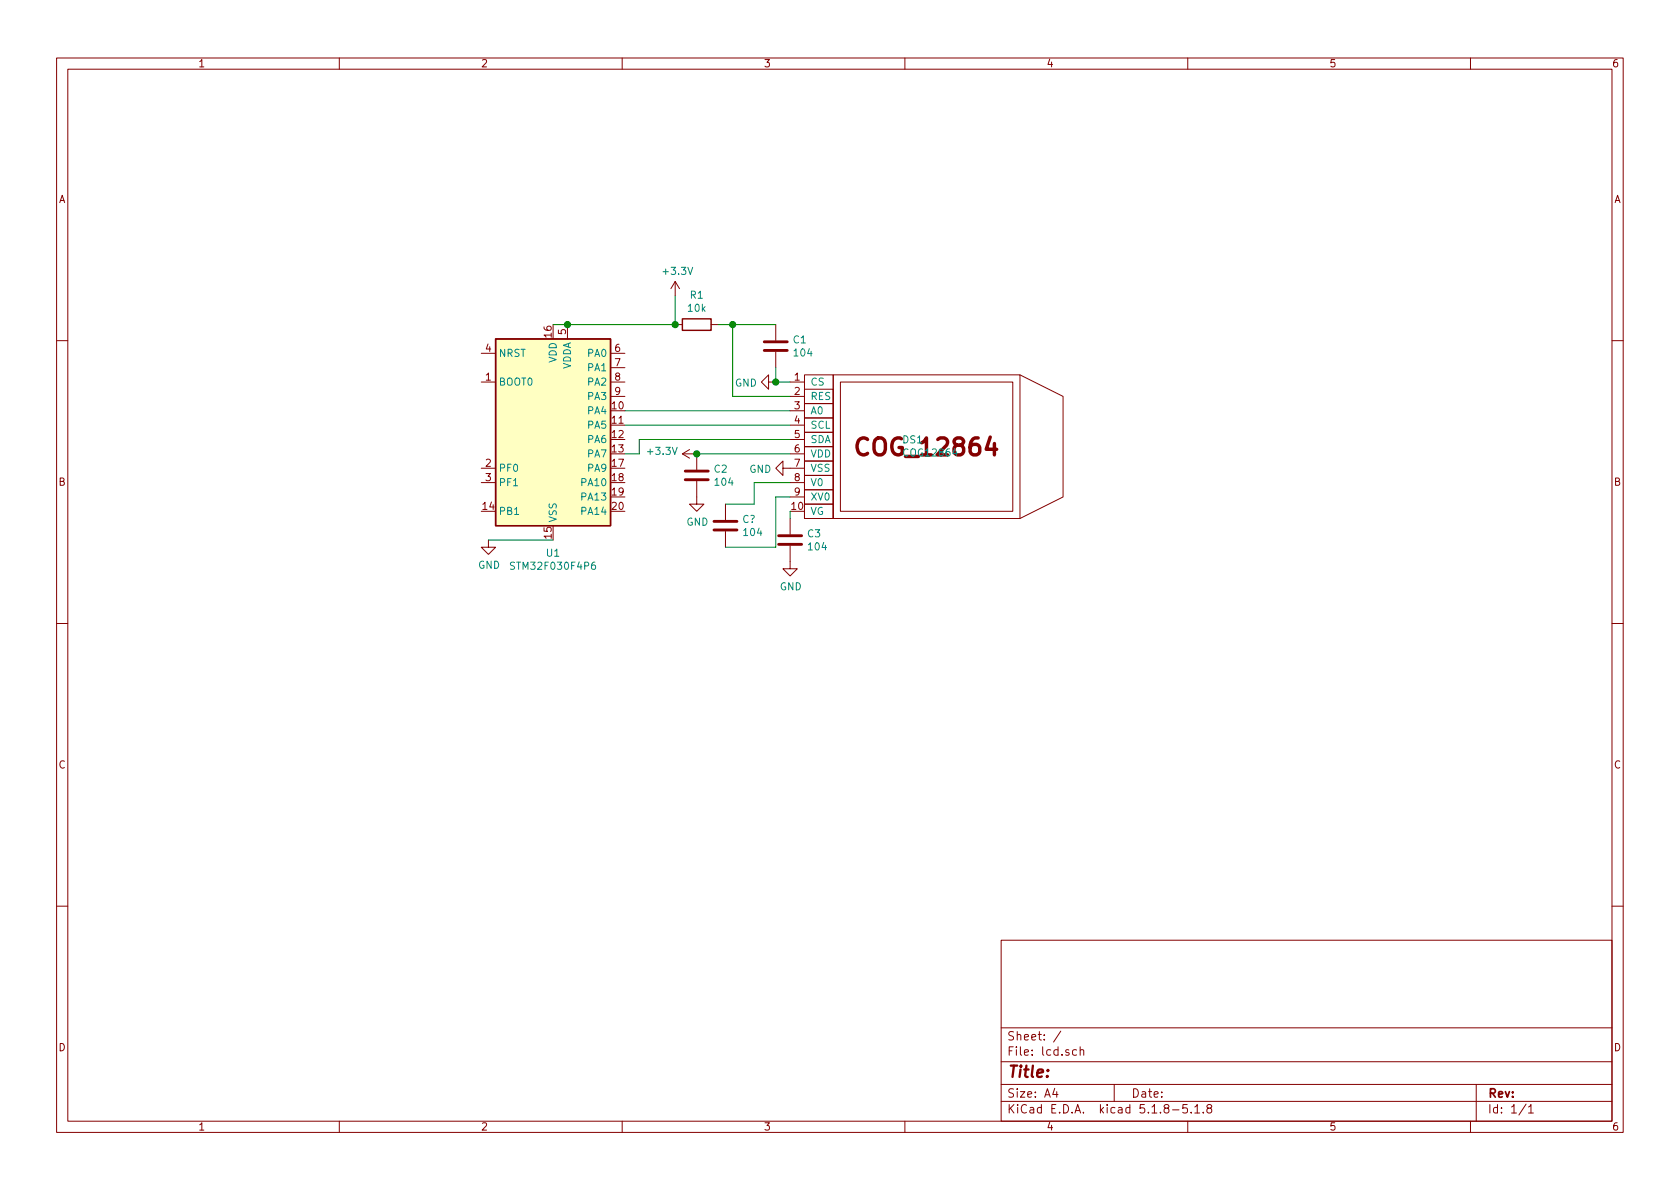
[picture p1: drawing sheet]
EESchema Schematic File Version 4
EELAYER 30 0
EELAYER END
$Descr A4 11693 8268
encoding utf-8
Sheet 1 1
Title ""
Date ""
Rev ""
Comp ""
Comment1 ""
Comment2 ""
Comment3 ""
Comment4 ""
$EndDescr
$Comp
L Device:COG12864 DS1
U 1 1
P 5900 3050
F 0 "DS1" H 6278 3050 50  0000 L CNN
F 1 "COG12864" H 6278 2959 50  0000 L CNN
F 2 "Connector_FFC-FPC:FPC_10_1.0mm" H 5850 3550 50  0001 C CNN
F 3 "" H 5850 3550 50  0001 C CNN
	1    5900 3050
	1    0    0    -1  
$EndComp
$Comp
L MCU_ST_STM32F0:STM32F030F4Px U1
U 1 1
P 3850 2950
F 0 "U1" H 3850 2061 50  0000 C CNN
F 1 "STM32F030F4P6" H 3850 1970 50  0000 C CNN
F 2 "Package_SO:TSSOP-20_4.4x6.5mm_P0.65mm" H 3450 2250 50  0001 R CNN
F 3 "http://www.st.com/st-web-ui/static/active/en/resource/technical/document/datasheet/DM00088500.pdf" H 3850 2950 50  0001 C CNN
	1    3850 2950
	1    0    0    -1  
$EndComp
$Comp
L Device:C C2
U 1 1
P 4850 3300
F 0 "C2" H 4965 3346 50  0000 L CNN
F 1 "104" H 4965 3255 50  0000 L CNN
F 2 "" H 4888 3150 50  0001 C CNN
F 3 "~" H 4850 3300 50  0001 C CNN
	1    4850 3300
	1    0    0    -1  
$EndComp
Wire Wire Line
	4350 2950 5500 2950
Wire Wire Line
	5500 3450 5400 3450
Wire Wire Line
	5400 3450 5400 3800
Wire Wire Line
	5400 3800 5050 3800
$Comp
L power:GND #PWR05
U 1 1
P 5500 3900
F 0 "#PWR05" H 5500 3650 50  0001 C CNN
F 1 "GND" H 5505 3727 50  0000 C CNN
F 2 "" H 5500 3900 50  0001 C CNN
F 3 "" H 5500 3900 50  0001 C CNN
	1    5500 3900
	1    0    0    -1  
$EndComp
$Comp
L power:GND #PWR04
U 1 1
P 5500 3250
F 0 "#PWR04" H 5500 3000 50  0001 C CNN
F 1 "GND" V 5505 3122 50  0000 R CNN
F 2 "" H 5500 3250 50  0001 C CNN
F 3 "" H 5500 3250 50  0001 C CNN
	1    5500 3250
	0    1    1    0   
$EndComp
$Comp
L power:+3.3V #PWR03
U 1 1
P 4850 3150
F 0 "#PWR03" H 4850 3000 50  0001 C CNN
F 1 "+3.3V" V 4865 3278 50  0000 L CNN
F 2 "" H 4850 3150 50  0001 C CNN
F 3 "" H 4850 3150 50  0001 C CNN
	1    4850 3150
	0    -1   -1   0   
$EndComp
$Comp
L power:GND #PWR02
U 1 1
P 5400 2650
F 0 "#PWR02" H 5400 2400 50  0001 C CNN
F 1 "GND" V 5405 2522 50  0000 R CNN
F 2 "" H 5400 2650 50  0001 C CNN
F 3 "" H 5400 2650 50  0001 C CNN
	1    5400 2650
	0    1    1    0   
$EndComp
Wire Wire Line
	4350 2850 5500 2850
$Comp
L Device:C C3
U 1 1
P 5500 3750
F 0 "C3" H 5615 3796 50  0000 L CNN
F 1 "104" H 5615 3705 50  0000 L CNN
F 2 "" H 5538 3600 50  0001 C CNN
F 3 "~" H 5500 3750 50  0001 C CNN
	1    5500 3750
	1    0    0    -1  
$EndComp
Wire Wire Line
	5500 3600 5500 3550
$Comp
L power:+3.3V #PWR01
U 1 1
P 4700 2050
F 0 "#PWR01" H 4700 1900 50  0001 C CNN
F 1 "+3.3V" H 4715 2223 50  0000 C CNN
F 2 "" H 4700 2050 50  0001 C CNN
F 3 "" H 4700 2050 50  0001 C CNN
	1    4700 2050
	1    0    0    -1  
$EndComp
Wire Wire Line
	3850 2250 3950 2250
Wire Wire Line
	3950 2250 4700 2250
Wire Wire Line
	4700 2250 4700 2050
Connection ~ 3950 2250
$Comp
L Device:C C1
U 1 1
P 5400 2400
F 0 "C1" H 5515 2446 50  0000 L CNN
F 1 "104" H 5515 2355 50  0000 L CNN
F 2 "" H 5438 2250 50  0001 C CNN
F 3 "~" H 5400 2400 50  0001 C CNN
	1    5400 2400
	1    0    0    -1  
$EndComp
Wire Wire Line
	5500 2750 5100 2750
$Comp
L Device:R R1
U 1 1
P 4850 2250
F 0 "R1" V 4643 2250 50  0000 C CNN
F 1 "10k" V 4734 2250 50  0000 C CNN
F 2 "" V 4780 2250 50  0001 C CNN
F 3 "~" H 4850 2250 50  0001 C CNN
	1    4850 2250
	0    1    1    0   
$EndComp
Connection ~ 4700 2250
Wire Wire Line
	5400 2650 5400 2550
Wire Wire Line
	5500 2650 5400 2650
Connection ~ 5400 2650
Wire Wire Line
	5400 2250 5100 2250
Wire Wire Line
	5100 2750 5100 2250
Connection ~ 5100 2250
Wire Wire Line
	5100 2250 5000 2250
$Comp
L power:GND #PWR?
U 1 1
P 3400 3750
F 0 "#PWR?" H 3400 3500 50  0001 C CNN
F 1 "GND" H 3405 3577 50  0000 C CNN
F 2 "" H 3400 3750 50  0001 C CNN
F 3 "" H 3400 3750 50  0001 C CNN
	1    3400 3750
	1    0    0    -1  
$EndComp
Wire Wire Line
	3400 3750 3850 3750
Wire Wire Line
	4450 3050 4450 3150
Wire Wire Line
	4450 3150 4350 3150
Wire Wire Line
	4450 3050 5500 3050
$Comp
L Device:C C?
U 1 1
P 5050 3650
F 0 "C?" H 5165 3696 50  0000 L CNN
F 1 "104" H 5165 3605 50  0000 L CNN
F 2 "" H 5088 3500 50  0001 C CNN
F 3 "~" H 5050 3650 50  0001 C CNN
	1    5050 3650
	1    0    0    -1  
$EndComp
Wire Wire Line
	5050 3500 5250 3500
Wire Wire Line
	5250 3500 5250 3350
Wire Wire Line
	5250 3350 5500 3350
$Comp
L power:GND #PWR?
U 1 1
P 4850 3450
F 0 "#PWR?" H 4850 3200 50  0001 C CNN
F 1 "GND" H 4855 3277 50  0000 C CNN
F 2 "" H 4850 3450 50  0001 C CNN
F 3 "" H 4850 3450 50  0001 C CNN
	1    4850 3450
	1    0    0    -1  
$EndComp
Wire Wire Line
	5500 3150 4850 3150
Connection ~ 4850 3150
$EndSCHEMATC
